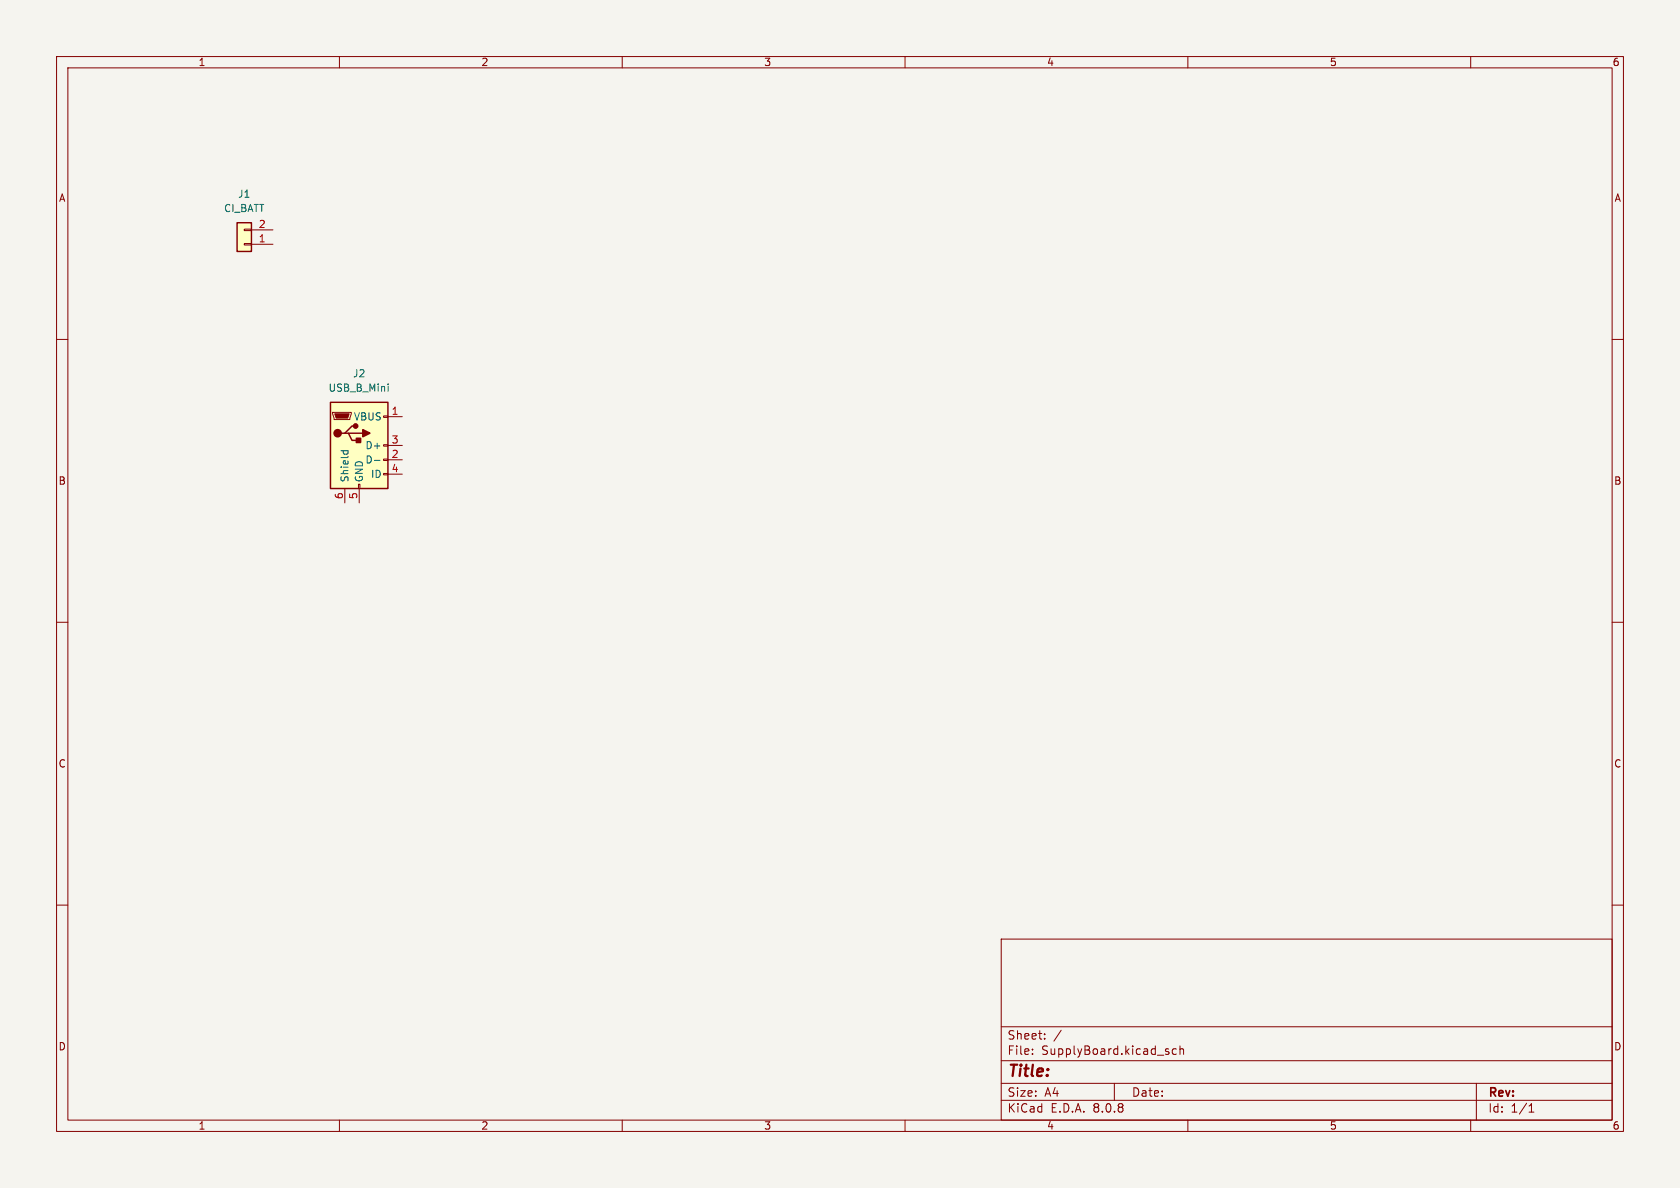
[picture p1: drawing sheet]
<svg xmlns="http://www.w3.org/2000/svg" width="297mm" height="210mm" viewBox="0 0 297 210" stroke-linecap="round" stroke-linejoin="round" font-family="sans-serif">
<path d="M0 0h297v210h-297z" fill="#f5f4ef" stroke="#f5f4ef" stroke-width=".18"/>
<g fill="none" stroke="#840000" stroke-width=".18">
<path d="M10 10h277v190h-277zM12 12h273v186h-273zM60 10v2M110 10v2M160 10v2M210 10v2M260 10v2M10 60h2M285 60h2M10 110h2M285 110h2M10 160h2"/>
<path d="M177 166h108v32h-108zM285 160h2M60 198v2M110 198v2M160 198v2M177 194.5h108M177 191.5h108M177 187.5h108M177 181.5h108M182.5 186.3v.1M182.5 185.5v.1M184.7 183.6v.1"/>
<path d="M184.7 182.8v.1M187.6 182.1l-1.3 2M197 191.5v3M206.5 185.9l.2 .2-.2 .3M206.5 185.4l.1 .1M208 185.5l-.5-.1-.3 .3v.4l.2 .2h.6M208.6 185.5l.2-.1 .4 .1v.9M208.6 184.9v1.5M210 198v2M260 198v2M261 191.5v6.5M270.3 196.6h.9"/>
<path d="M270.3 195.5l.4-.4v1.5"/>
</g>
<path d="M41.9 39.4h2.5v5.1h-2.5z" fill="#ffffc2"/>
<path d="M43.2 40.5h1.2v.3h-1.2zM43.2 43.1h1.2v.2h-1.2zM44.4 43.2h3.9M44.4 40.6h3.9" fill="none" stroke="#840000" stroke-width=".18"/>
<path d="M41.9 39.4h2.5v5.1h-2.5z" fill="none" stroke="#840000" stroke-width=".25"/>
<path d="M58.4 71.1h10.2v15.3h-10.2z" fill="#ffffc2"/>
<path d="M58.4 71.1h10.2v15.3h-10.2zM61 76.6h.6l.6 1.3h1.3M61.6 76.6h2.5M62.9 75.3h-.7l-1.2 1.3h-.7" fill="none" stroke="#840000" stroke-width=".25"/>
<g fill="#840000" stroke="#840000" stroke-width=".25">
<path d="M64.1 75.9l1.3 .7-1.3 .6z"/>
<path d="M63 77.5h.8v.7h-.8z"/>
<circle cx="59.7" cy="76.6" r=".63"/>
<circle cx="62.9" cy="75.3" r=".38"/>
</g>
<path d="M58.8 72.9h3.3v.3l-.3 1h-2.7zM67.8 78.6h.8v.3h-.8zM67.8 73.5h.8v.3h-.8zM68.6 73.7h2.5M68.6 78.7h2.5M61 86.4v2.5M63.4 85.6h.2v.8h-.2zM63.5 86.4v2.5M67.8 83.7h.8v.2h-.8zM67.8 81.2h.8v.2h-.8zM68.6 81.3h2.5M68.6 83.8h2.5" fill="none" stroke="#840000" stroke-width=".18"/>
<path d="M59.2 73.2h2.5l-.2 .7h-2.1z" fill="#840000" stroke="#840000" stroke-width=".18"/>
<path d="M60.3 79.7h1.2M60.8 79.7l-.1 .3M61.5 79.7v.3M68.6 67.9v.1M68.6 68.3v.9M66.2 81.4h1" fill="none" stroke="#006464" stroke-width=".18"/>
<text font-size="2.8" fill="#840000" x="178" y="190.9">Title:</text>
<g font-size="2.1" fill="#840000">
<text x="178" y="184">Sheet:</text>
<text x="178" y="186.7">File:</text>
<text x="184.1" y="186.7">SupplyBoard.kicad_sch</text>
<text x="178" y="196.9">KiCad</text>
<text x="178" y="194.1">Size:</text>
<text x="184.7" y="194.1">A4</text>
<text x="185.7" y="196.9">E.D.A.</text>
<text x="193.3" y="196.9">8.0.8</text>
<text x="200" y="194.1">Date:</text>
<text x="263" y="194.3">Rev:</text>
<text x="263" y="196.9">Id:</text>
<text x="267.1" y="196.9">1/1</text>
</g>
<g font-size="1.8" fill="#840000">
<text x="35" y="11.9">1</text>
<text x="85" y="11.9">2</text>
<text x="135" y="11.9">3</text>
<text x="185" y="11.9">4</text>
<text x="235" y="11.9">5</text>
<text x="285" y="11.9">6</text>
<text x="10.3" y="35.9">A</text>
<text x="285.3" y="35.9">A</text>
<text x="10.3" y="85.9">B</text>
<text x="285.3" y="85.9">B</text>
<text x="10.3" y="135.9">C</text>
<text x="285.3" y="135.9">C</text>
<text x="10.3" y="185.9">D</text>
<text x="285.3" y="185.9">D</text>
<text x="35" y="199.9">1</text>
<text x="85" y="199.9">2</text>
<text x="135" y="199.9">3</text>
<text x="185" y="199.9">4</text>
<text x="235" y="199.9">5</text>
<text x="285" y="199.9">6</text>
</g>
<g font-size="1.8" fill="#006464">
<text x="42" y="35.2">J1</text>
<text x="39.5" y="37.7">CI_BATT</text>
<text x="58" y="69.4">USB_B_Mini</text>
<text x="62.3" y="66.9">J2</text>
<text x="62.5" y="74.5">VBUS</text>
<text x="64.5" y="82.1">D-</text>
<text x="64.5" y="79.6">D+</text>
<text x="61.8" y="85.3" transform="rotate(-90 61.8 85.3)">Shield</text>
<text x="64.4" y="85.3" transform="rotate(-90 64.4 85.3)">GND</text>
<text x="65.5" y="84.7">ID</text>
</g>
<g font-size="1.8" fill="#a90000">
<text x="45.6" y="40.4">2</text>
<text x="45.6" y="42.9">1</text>
<text x="69.1" y="73.4">1</text>
<text x="69.1" y="81">2</text>
<text x="69.1" y="78.5">3</text>
<text x="69.1" y="83.6">4</text>
<text x="60.7" y="88.3" transform="rotate(-90 60.7 88.3)">6</text>
<text x="63.2" y="88.3" transform="rotate(-90 63.2 88.3)">5</text>
</g>
</svg>
